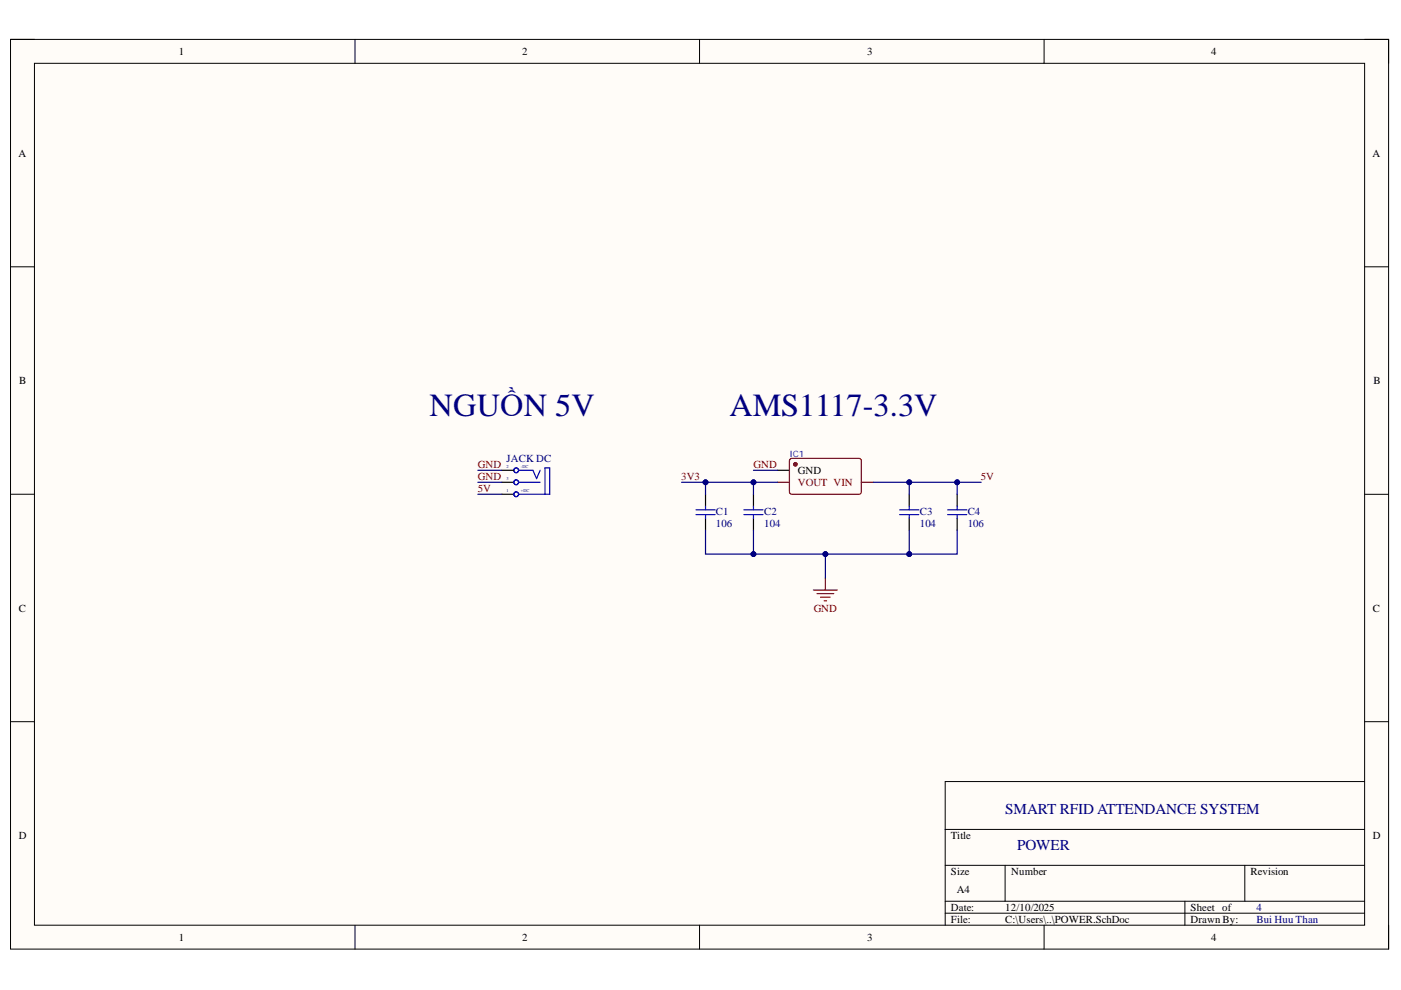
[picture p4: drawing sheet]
<svg xmlns="http://www.w3.org/2000/svg" width="297mm" height="210mm" viewBox="0 0 297 210" stroke-linecap="round" stroke-linejoin="round" font-family="sans-serif">
<path d="M2.2 8.4h292.2v192.8h-292.2z" fill-rule="evenodd" fill="#fffcf8"/>
<path d="M2.2 8.4h292.2v192.8h-292.2z" fill="none" stroke="#000" stroke-width=".21"/>
<path d="M7.3 13.4h282v182.8h-282z" fill-rule="evenodd" fill="#fffcf8"/>
<g fill="none" stroke="#000" stroke-width=".21">
<path d="M2.2 8.3h5.1M7.3 13.4h282v182.8h-282zM75.3 8.3v5.1M148.3 8.3v5.1M221.4 8.4v5M289.3 8.4h5.1v5M2.2 56.6h5.1M289.3 56.6h5.1M2.2 104.8h5.1M289.3 104.8h5.1M2.2 153h5.1M289.3 153h5.1"/>
<path d="M200.4 175.9h88.9M289.3 165.7h-88.9v30.5M75.3 196.2v5M148.3 196.2v5M200.4 183.5h88.9M200.4 191.1h88.9M200.4 193.6h88.9M213.1 183.5v7.6M221.4 196.2v5M251.2 191.1v5.1M263.9 183.5v7.6M294.4 196.2v5"/>
</g>
<path d="M106.4 99.7h2.5M164.8 99.7h2.6M106.4 104.8h2.5M106.4 102.3h2.5" fill="none" stroke="#000" stroke-width=".25"/>
<g fill="none" stroke="#00f" stroke-width=".25">
<path d="M110 99.7h3l.8 1.8 .7-1.8M110 104.8h6.6v-5.6h-1.1v5.6M110 102.3h4.5"/>
<circle cx="109.4" cy="99.7" r=".51"/>
<circle cx="109.4" cy="102.3" r=".51"/>
<circle cx="109.4" cy="104.8" r=".51"/>
</g>
<path d="M164.8 102.3h2.6M182.6 102.3h2.6" fill="none" stroke="#800" stroke-width=".25"/>
<circle cx="168.6" cy="98.4" r=".38" fill="#800"/>
<g fill="none" stroke="#800" stroke-width=".25">
<path d="M167.4 97.4l.5-.2 14.5 .1 .2 .4-.1 6.8-.4 .3-14.5-.1-.2-.4z"/>
<circle cx="168.6" cy="98.4" r=".38"/>
</g>
<path d="M149.6 104.8v2.5M149.6 109.9v2.5M159.7 104.8v2.5M159.7 109.9v2.5M192.8 104.8v2.5M192.8 109.9v2.5M202.9 104.8v2.5M202.9 109.9v2.5" fill="none" stroke="#000" stroke-width=".25"/>
<g fill="none" stroke="#00f" stroke-width=".25">
<path d="M147.6 109.1h4M147.6 108.1h4M149.6 107.3v.8M149.6 109.1v.8M157.7 109.1h4.1M157.7 108.1h4.1M159.7 107.3v.8M159.7 109.1v.8M190.7 109.1h4.1M190.7 108.1h4.1M192.8 107.3v.8M192.8 109.1v.8"/>
<path d="M200.9 109.1h4.1M200.9 108.1h4.1M202.9 107.3v.8M202.9 109.1v.8"/>
</g>
<path d="M172.4 125.1h5.1M173.2 125.9h3.6M174 126.6h2M174.7 127.4h.6M175 122.6v2.5" fill="none" stroke="#800000" stroke-width=".25"/>
<path d="M164.8 102.3h-5.1v2.5" fill="none" stroke="#000080" stroke-width=".25"/>
<circle cx="159.7" cy="102.3" r=".51" fill="#000080"/>
<circle cx="159.7" cy="102.3" r=".51" fill="none" stroke="#000080" stroke-width=".21"/>
<path d="M159.7 102.3h-10.1v2.5" fill="none" stroke="#000080" stroke-width=".25"/>
<circle cx="159.7" cy="102.3" r=".51" fill="#000080"/>
<circle cx="159.7" cy="102.3" r=".51" fill="none" stroke="#000080" stroke-width=".21"/>
<circle cx="149.6" cy="102.3" r=".51" fill="#000080"/>
<circle cx="149.6" cy="102.3" r=".51" fill="none" stroke="#000080" stroke-width=".21"/>
<path d="M185.2 102.3h7.6v2.5" fill="none" stroke="#000080" stroke-width=".25"/>
<circle cx="192.8" cy="102.3" r=".51" fill="#000080"/>
<circle cx="192.8" cy="102.3" r=".51" fill="none" stroke="#000080" stroke-width=".21"/>
<path d="M192.8 102.3h10.1v2.5" fill="none" stroke="#000080" stroke-width=".25"/>
<circle cx="192.8" cy="102.3" r=".51" fill="#000080"/>
<circle cx="192.8" cy="102.3" r=".51" fill="none" stroke="#000080" stroke-width=".21"/>
<circle cx="202.9" cy="102.3" r=".51" fill="#000080"/>
<circle cx="202.9" cy="102.3" r=".51" fill="none" stroke="#000080" stroke-width=".21"/>
<path d="M149.6 112.4v5.1h10.1v-5.1" fill="none" stroke="#000080" stroke-width=".25"/>
<circle cx="159.7" cy="117.5" r=".51" fill="#000080"/>
<circle cx="159.7" cy="117.5" r=".51" fill="none" stroke="#000080" stroke-width=".21"/>
<path d="M192.8 112.4v5.1h-33" fill="none" stroke="#000080" stroke-width=".25"/>
<circle cx="192.8" cy="117.5" r=".51" fill="#000080"/>
<circle cx="192.8" cy="117.5" r=".51" fill="none" stroke="#000080" stroke-width=".21"/>
<circle cx="175" cy="117.5" r=".51" fill="#000080"/>
<circle cx="175" cy="117.5" r=".51" fill="none" stroke="#000080" stroke-width=".21"/>
<circle cx="159.7" cy="117.5" r=".51" fill="#000080"/>
<circle cx="159.7" cy="117.5" r=".51" fill="none" stroke="#000080" stroke-width=".21"/>
<path d="M202.9 112.4v5.1h-10.1" fill="none" stroke="#000080" stroke-width=".25"/>
<circle cx="192.8" cy="117.5" r=".51" fill="#000080"/>
<circle cx="192.8" cy="117.5" r=".51" fill="none" stroke="#000080" stroke-width=".21"/>
<path d="M175 117.5v5.1" fill="none" stroke="#000080" stroke-width=".25"/>
<circle cx="175" cy="117.5" r=".51" fill="#000080"/>
<circle cx="175" cy="117.5" r=".51" fill="none" stroke="#000080" stroke-width=".21"/>
<path d="M159.7 99.7h5.1M202.9 102.3h5.1" fill="none" stroke="#000080" stroke-width=".25"/>
<circle cx="202.9" cy="102.3" r=".51" fill="#000080"/>
<circle cx="202.9" cy="102.3" r=".51" fill="none" stroke="#000080" stroke-width=".21"/>
<path d="M144.5 102.3h5.1" fill="none" stroke="#000080" stroke-width=".25"/>
<circle cx="149.6" cy="102.3" r=".51" fill="#000080"/>
<circle cx="149.6" cy="102.3" r=".51" fill="none" stroke="#000080" stroke-width=".21"/>
<path d="M101.3 99.7h5.1M101.3 102.3h5.1M101.3 104.8h5.1" fill="none" stroke="#000080" stroke-width=".25"/>
<g font-size="6.8" fill="#000080">
<text x="91.1" y="88.1">NGUỒN 5V</text>
<text x="154.7" y="88.1">AMS1117-3.3V</text>
</g>
<g font-size="3.2" fill="#000080">
<text x="213.1" y="172.7">SMART RFID ATTENDANCE SYSTEM</text>
<text x="215.7" y="180.3">POWER</text>
</g>
<g font-size="2.3">
<text x="37.9" y="11.7">1</text>
<text x="110.7" y="11.7">2</text>
<text x="183.9" y="11.7">3</text>
<text x="256.8" y="11.7">4</text>
<text x="3.9" y="33.3">A</text>
<text x="291" y="33.3">A</text>
<text x="4.1" y="81.4">B</text>
<text x="291.2" y="81.4">B</text>
<text x="169.1" y="100.5">GND</text>
<text x="4" y="129.7">C</text>
<text x="291.1" y="129.7">C</text>
<text x="4" y="177.9">D</text>
<text x="201.6" y="177.9">Title</text>
<text x="291.1" y="177.9">D</text>
<text x="201.6" y="185.5">Size</text>
<text x="214.4" y="185.5">Number</text>
<text x="265.1" y="185.5">Revision</text>
<text x="202.9" y="189.3">A4</text>
<text x="201.6" y="193.1">Date:</text>
<text x="201.6" y="195.7">File:</text>
<text x="213.1" y="193.1">12/10/2025</text>
<text x="213.1" y="195.7">C:\Users\..\POWER.SchDoc</text>
<text x="252.4" y="193.1">Sheet of</text>
<text x="252.4" y="195.7">Drawn By:</text>
<text x="37.9" y="199.5">1</text>
<text x="110.7" y="199.5">2</text>
<text x="183.9" y="199.5">3</text>
<text x="256.8" y="199.5">4</text>
</g>
<g font-size="2.3" fill="#800000">
<text x="101.3" y="99.3">GND</text>
<text x="101.3" y="101.8">GND</text>
<text x="144.4" y="101.8">3V3</text>
<text x="159.8" y="99.3">GND</text>
<text x="208" y="101.8">5V</text>
<text x="101.3" y="104.3">5V</text>
<text x="172.5" y="129.7">GND</text>
</g>
<g font-size="2.3" fill="#000080">
<text x="107.4" y="98">JACK DC</text>
<text x="151.8" y="109.1">C1</text>
<text x="151.8" y="111.7">106</text>
<text x="162" y="109.1">C2</text>
<text x="162" y="111.7">104</text>
<text x="195" y="109.1">C3</text>
<text x="195" y="111.7">104</text>
<text x="205.2" y="109.1">C4</text>
<text x="205.2" y="111.7">106</text>
<text x="266.4" y="193.1">4</text>
<text x="266.4" y="195.7">Bui Huu Than</text>
</g>
<text font-size="2.3" fill="#800" x="169.1" y="103.1">VOUT VIN</text>
<text font-size="1.9" fill="#00f" x="167.4" y="96.8">IC1</text>
<g font-size=".9" fill="#000080">
<text x="107.4" y="99.3">2</text>
<text x="107.4" y="101.8">3</text>
<text x="110.4" y="99.3">-DC</text>
<text x="107.4" y="104.3">1</text>
<text x="110.4" y="104.3">+DC</text>
</g>
</svg>
